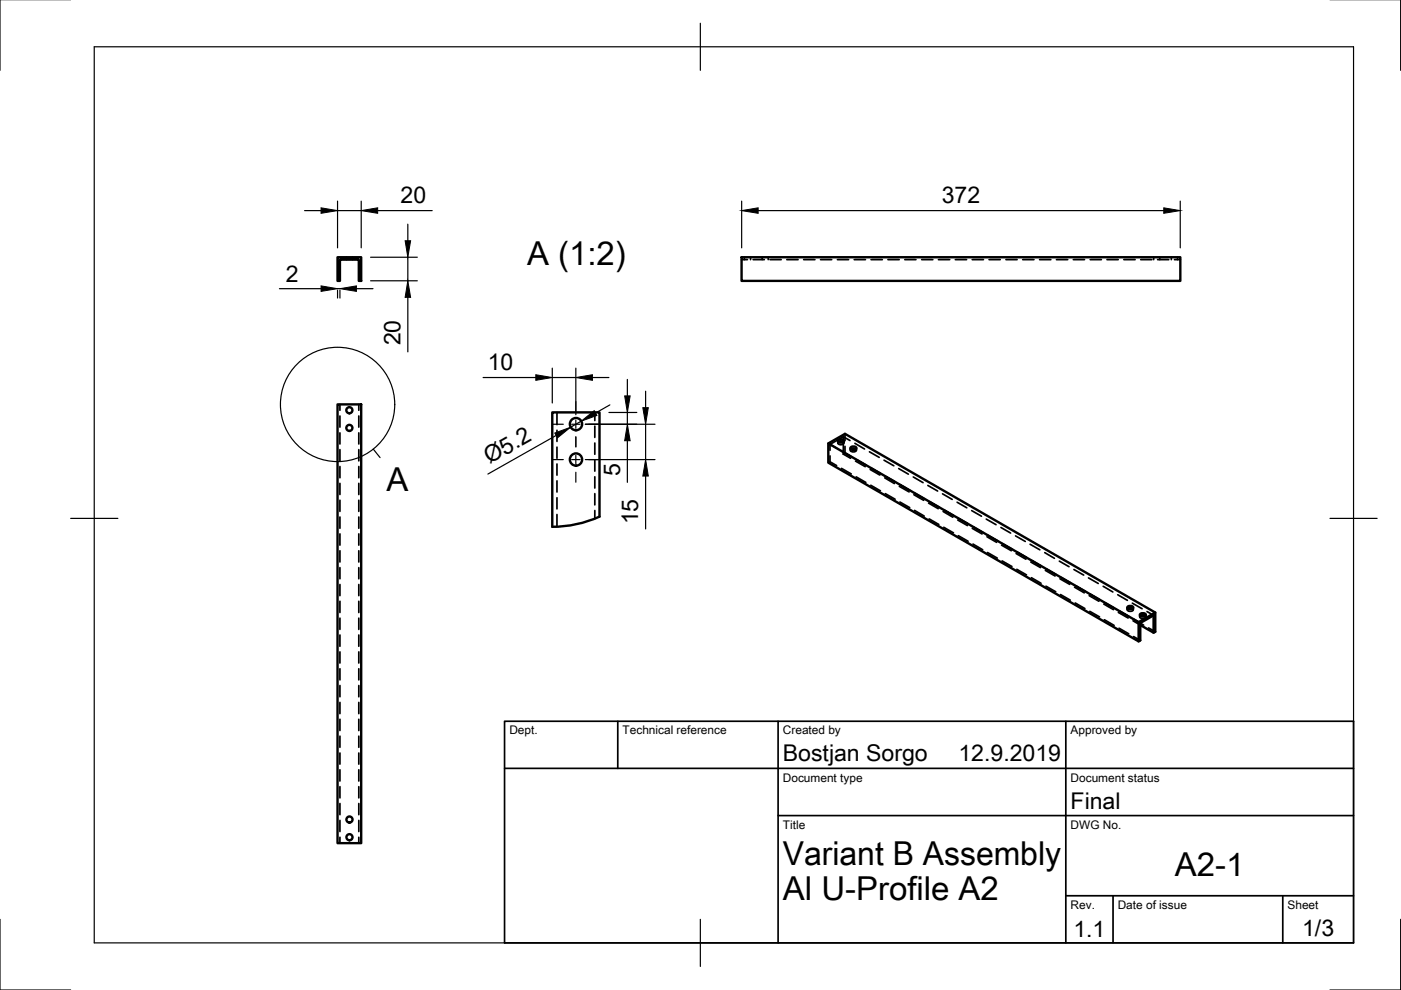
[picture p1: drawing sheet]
<svg xmlns="http://www.w3.org/2000/svg" width="297mm" height="210mm" viewBox="0 0 297 210" stroke-linecap="round" stroke-linejoin="round" font-family="sans-serif">
<!-- layer: Hidden -->
<g fill="none" stroke="#000" stroke-width=".36">
<path d="M73.4 54.5v.5M74.7 54.5v.5M157.2 55h1.3M157.8 54.5v.5M159.1 54.5v.5M159.7 55h2.4M161.6 54.5v.5M162.9 54.5v.5M163.3 55h2.3M166.8 55h2.4M170.4 55h2.4M174 55h2.3"/>
<path d="M177.5 55h2.4M181.1 55h2.4M184.7 55h2.4M188.3 55h2.3M191.8 55h2.4M195.4 55h2.4M199 55h2.4M202.5 55h2.4M206.1 55h2.4M209.7 55h2.4M213.3 55h2.3M216.8 55h2.4"/>
<path d="M220.4 55h2.4M224 55h2.4M227.6 55h2.3M231.1 55h2.4M234.7 55h2.4M238.3 55h2.4M241.9 55h2.3M244.6 54.5v.5M245.4 55h2.4M245.9 54.5v.5M248.3 54.5v.5M249 55h1.3"/>
<path d="M249.7 54.5v.5M72.1 85.7v1.3M72.1 88.2v2.4M72.1 91.8v2.3M72.1 95.3v2.4M72.1 98.9v2.4M76.1 85.7v1.3M76.1 88.2v2.4M76.1 91.8v2.3M76.1 95.3v2.4M76.1 98.9v2.4M118.1 87.4v2.6"/>
<path d="M118.1 91.2v2.4M118.1 94.8v2.4M118.1 98.4v2.3M126.1 87.4v1.8M126.1 90.4v2.3M126.1 93.9v2.4M126.1 97.5v2.4M175.6 98.1l.4-.2 1.4 .8M176 96.7v1.2M177.4 95l-1.4-.8v1.3M177.6 93.5v.4M177.7 93.7a.45 .45 0 0 0 .1 .6 .45 .45 0 0 0 .6 0h.1a.33 .33 0 0 0 .4-.2 .33 .33 0 0 0-.1-.4"/>
<path d="M178.4 95.6l2.1 1.2M178.4 99.3l2.1 1.2M178.8 96.3l.4-.2 1.4 .8M178.8 92.6v3.7M178.8 96.3l1.5 .9M178.9 93.5v.4M179.2 92v1.4M179.2 94.6v1.5M180.2 93.4l-1.4-.8-2.8 1.6M180.3 95v.5M180.4 95.2a.45 .45 0 0 0 .1 .6 .45 .45 0 0 0 .6 0h.1a.33 .33 0 0 0 .3-.2 .33 .33 0 0 0 0-.4M181.3 94l2 1.2"/>
<path d="M181.4 97.8l2.1 1.1M181.5 97.4l2.2 1.3M181.6 95v.5M184.3 95.8l2.1 1.2M184.5 99.5l2 1.2M184.6 99.2l2.2 1.2M187.4 97.6l2.1 1.2M190.5 99.3l2.1 1.2M72.1 102.5v2.4M72.1 106.1v2.3M72.1 109.6v2.4M72.1 113.2v2.4"/>
<path d="M72.1 116.8v2.4M76.1 102.5v2.4M76.1 106.1v2.3M76.1 109.6v2.4M76.1 113.2v2.4M76.1 116.8v2.4M118.1 102v2.3M118.1 105.5v2.4M118.1 109.1v2.6M126.1 101.1v2.4M126.1 104.7v2.4M126.1 108.2v1.8"/>
<path d="M181.5 101.1l2.1 1.2M184.6 102.9l2.1 1.2M187.6 101.3l2 1.2M187.7 101l2.2 1.2M187.7 104.7l2.1 1.1M190.7 103.1l2 1.2M190.8 102.8l2.2 1.2M190.8 106.4l2.1 1.2M193.6 101.1l2.1 1.2M193.8 104.9l2 1.2M193.9 104.6l2.1 1.1M193.9 108.2l2.1 1.2"/>
<path d="M194 104.6l2 1.2M196.7 102.9l2.1 1.2M196.9 106.7l2 1.2M197 106.3l2.1 1.2M197 110l2.1 1.2M197.1 106.4l2.1 1.2M199.8 104.7l2.1 1.2M200 108.5l2 1.2M200.1 108.1l2.1 1.2M200.1 111.8l2.1 1.2M200.2 108.2l2 1.2M202.9 106.5l2.1 1.2"/>
<path d="M203.1 110.3l2 1.1M203.2 109.9l2.1 1.2M203.2 113.6l2.1 1.2M203.3 110l2 1.1M206 108.3l2.1 1.1M206.1 112l2.1 1.2M206.3 111.7l2.1 1.2M206.3 115.4l2 1.2M209.1 110.1l2.1 1.1M209.3 113.8l2 1.2M209.4 113.5l2.1 1.2M209.4 117.2l2.1 1.1"/>
<path d="M212.2 111.8l2.1 1.2M212.3 115.6l2.1 1.2M212.5 115.2l2.1 1.3M212.5 118.9l2 1.2M215.3 113.6l2.1 1.2M215.4 117.4l2.1 1.2M215.6 117l2.1 1.3M218.4 115.4l2.1 1.2M218.5 119.2l2.1 1.1M218.7 118.8l2.1 1.3M221.5 117.2l2.1 1.2M224.6 119l2.1 1.2"/>
<path d="M72.1 120.3v2.4M72.1 123.9v2.4M72.1 127.5v2.4M72.1 131.1v2.3M72.1 134.6v2.4M72.1 138.2v2.4M76.1 120.3v2.4M76.1 123.9v2.4M76.1 127.5v2.4M76.1 131.1v2.3M76.1 134.6v2.4M76.1 138.2v2.4"/>
<path d="M215.6 120.7l2 1.2M218.7 122.5l2 1.2M221.6 120.9l2.1 1.2M221.8 120.6l2.1 1.2M221.8 124.3l2 1.2M224.7 122.7l2.1 1.2M224.9 122.4l2 1.2M224.9 126.1l2 1.1M225 122.4l2 1.2M227.7 120.7l2.1 1.2M227.8 124.5l2.1 1.2M228 124.2l2.1 1.2"/>
<path d="M228 127.8l2 1.2M230.8 122.5l2.1 1.2M230.9 126.3l2.1 1.2M231.1 125.9l2.1 1.3M231.1 129.6l2 1.2M233.9 124.3l2 1.2M234 128.1l2.1 1.2M234.1 127.7l2.1 1.2M234.1 131.4l2.1 1.2M234.2 127.8l2.1 1.2M237 126.1l2 1.2M237.1 129.9l2.1 1.1"/>
<path d="M237.3 129.5l2.1 1.3M237.3 133.2l2 1.2M239 128.8v.5M239.1 129a.45 .45 0 0 0 .1 .6 .45 .45 0 0 0 .6 0 .37 .37 0 0 0 .4-.1 .37 .37 0 0 0 0-.5M240.1 127.9l2 1.2M240.2 131.6l1.6 .9M240.3 128.8v.5M240.3 131.3l1.5 .8M240.3 135l1.5 .8M240.4 131.4l2.1 1.1M241.6 130.4v.4M241.7 130.6a.45 .45 0 0 0 .2 .5 .45 .45 0 0 0 .5 0h.1a.33 .33 0 0 0 .4-.1 .33 .33 0 0 0-.1-.4"/>
<path d="M242.9 130.4v.4M243.2 129.7l1.4 .8M243.5 133.1l1.4 .9M72.1 141.8v2.4M72.1 145.3v2.4M72.1 148.9v2.4M72.1 152.5v2.4M72.1 156.1v2.3M72.1 159.7v2.3M76.1 141.8v2.4M76.1 145.3v2.4M76.1 148.9v2.4"/>
<path d="M76.1 152.5v2.4M76.1 156.1v2.3M76.1 159.7v2.3M72.1 163.2v2.4M72.1 166.8v2.4M72.1 170.4v2.3M72.1 173.9v2.4M72.1 177.5v1.3M76.1 163.2v2.4M76.1 166.8v2.4M76.1 170.4v2.3M76.1 173.9v2.4"/>
<path d="M76.1 177.5v1.3"/>
</g>
<!-- layer: Visible -->
<g fill="none" stroke="#000" stroke-width=".51">
<path d="M71.6 54.5h5v5.1h-.5v-4.6h-4v4.6h-.5zM157.2 54.5h93.1v5.1h-93.1zM71.6 85.7h5v93.1h-5zM175.6 94v4.1l65.8 37.9 .4-.2v-3.7l2.8-1.6v3.6M177.7 93.4a.71 .71 0 0 1 1.2 .2 .71 .71 0 0 1-1.2-.2zM177.7 93.7l.6-.2 .5 .2M178.8 93.7h.1M180.3 94.9a.71 .71 0 0 1 1.3 .2 .71 .71 0 0 1-1.3-.2zM180.4 95.2l.5-.1 .6 .1M127.1 109.6v-22.2h-10v24.3M127.1 109.5a24.3 24.3 0 0 1-10 2.2M239 128.7a.71 .71 0 0 1 1.3 .2 .71 .71 0 0 1-1.3-.2z"/>
<path d="M239.1 129l.5-.1 .6 .1M241.4 131.9l3.5-2-65.7-37.9-3.6 2 65.8 37.9v4.1M241.7 130.3a.71 .71 0 0 1 1.2 .2 .71 .71 0 0 1-1.2-.2zM241.8 130.6l.5-.2 .5 .2M244.9 129.9v4.1l-.3 .1-2.8-1.6"/>
<circle cx="74.1" cy="87" r=".65"/>
<circle cx="74.1" cy="90.7" r=".65"/>
<circle cx="122.1" cy="89.9" r="1.3"/>
<circle cx="122.1" cy="97.4" r="1.3"/>
<circle cx="74.1" cy="177.5" r=".65"/>
<circle cx="74.1" cy="173.8" r=".65"/>
</g>
<!-- layer: Border -->
<path d="M0 -.1v15M297 -.1v15M20 9.9h267v190h-267zM148.5 4.9v10M15 109.9h10M282 109.9h10M0 194.9v15h15M148.5 194.9v10M297 194.9v15h-15" fill="none" stroke="#000" stroke-width=".25"/>
<!-- layer: TitleBlock -->
<path d="M107 152.9h180v47h-180zM131 152.9v10M165 152.9v47M226 152.9v47M107 162.9h180M165 172.9h122M226 189.9h61M236 189.9v10M272 189.9v10" fill="none" stroke="#000" stroke-width=".36"/>
<!-- layer: Annotations -->
<g fill="none" stroke="#000" stroke-width=".25">
<path d="M79.1 95.2l1.5 1.8"/>
<circle cx="71.6" cy="85.7" r="12.1"/>
</g>
<!-- layer: Dimensions -->
<g fill="none" stroke="#000" stroke-width=".25">
<path d="M64.6 44.7h3.5M71.6 42.6v9.9M71.6 44.7h5M76.6 42.6v9.9M78.6 54.5h9.9M78.6 59.5h9.9M80.1 44.7h11.5M86.5 47.5v3.5M86.5 54.5v5M157.2 42.6v9.9M160.7 44.7h86M250.2 42.6v9.9"/>
<path d="M59.2 61.2h8.9M71.6 61.5v1.7M71.6 61.2h.5M72.1 61.5v1.7M75.6 61.2h3.5M86.5 63v11.6M117.1 78.1v7.3M122.1 78.1v9.8M102.4 80h11.2M117.1 80h5M117.9 92.3l-14.5 8.2M123.2 89.3l-2.2 1.3"/>
<path d="M124.1 90h14.8M124.1 97.4h14.8M125.6 80h3.5M129.1 87.5h5.9M129.3 85.8l-3 1.8M133 80.4v3.5M133 87.5v2.5M133 93.4v8.9M136.9 82.9v3.5M136.9 90v7.4M136.9 100.9v11.3"/>
</g>
<g fill="#000" stroke="#000" stroke-width=".21">
<path d="M68.1 44.1l3.5 .6-3.5 .5zM76.6 44.7l3.5-.6v1.1zM85.9 51h1.2l-.6 3.5zM157.2 44.7l3.5-.6v1.1zM246.7 44.1l3.5 .6-3.5 .5zM68.1 60.6l3.5 .6-3.5 .6zM72.1 61.2l3.5-.6v1.2zM86.5 59.5l.6 3.5h-1.2zM113.6 79.5l3.5 .5-3.5 .6zM122.1 80l3.5-.5v1.1zM117.6 91.8l3.4-1.2-2.8 2.2zM123.2 89.3l2.8-2.2 .6 1z"/>
<path d="M132.4 83.9h1.2l-.6 3.6zM133 90l.6 3.4h-1.2zM136.3 86.4h1.2l-.6 3.6zM136.9 97.4l.6 3.5h-1.2z"/>
</g>
<!-- layer: Center Lines -->
<path d="M117.3 90h2.1M117.3 97.4h2.1M121.2 90h1.8M121.2 97.4h1.8M122.1 85.1v2.2M122.1 89.1v1.7M122.1 92.6v2.2M122.1 96.6v1.7M124.8 90h2.1M124.8 97.4h2.1M122.1 100.1v2.1" fill="none" stroke="#000" stroke-width=".25"/>
<g font-size="7">
<text x="111.7" y="56.1">A (1:2)</text>
<text x="81.9" y="104.1">A</text>
<text x="166" y="183.4">Variant B Assembly</text>
<text x="249.1" y="185.8">A2-1</text>
<text x="166" y="190.9">Al U-Profile A2</text>
</g>
<g font-size="4.9">
<text x="84.9" y="43.1">20</text>
<text x="199.7" y="43.1">372</text>
<text x="60.6" y="59.7">2</text>
<text x="84.9" y="73.3" transform="rotate(-90 84.9 73.3)">20</text>
<text x="103.4" y="78.5">10</text>
<text x="103.8" y="98.5" transform="rotate(-30 103.8 98.5)">Ø5.2</text>
<text x="131.5" y="101" transform="rotate(-90 131.5 101)">5</text>
<text x="135.3" y="111.2" transform="rotate(-90 135.3 111.2)">15</text>
<text x="166" y="161.4">Bostjan Sorgo</text>
<text x="203.2" y="161.4">12.9.2019</text>
<text x="227" y="171.4">Final</text>
<text x="227.6" y="198.6">1.1</text>
<text x="276.1" y="198.5">1/3</text>
</g>
<g font-size="2.5">
<text x="108" y="155.7">Dept.</text>
<text x="132" y="155.7">Technical reference</text>
<text x="166" y="155.7">Created by</text>
<text x="227" y="155.7">Approved by</text>
<text x="166" y="165.7">Document type</text>
<text x="227" y="165.7">Document status</text>
<text x="166" y="175.7">Title</text>
<text x="227" y="175.7">DWG No.</text>
<text x="227" y="192.7">Rev.</text>
<text x="237" y="192.7">Date of issue</text>
<text x="273" y="192.7">Sheet</text>
</g>
</svg>
